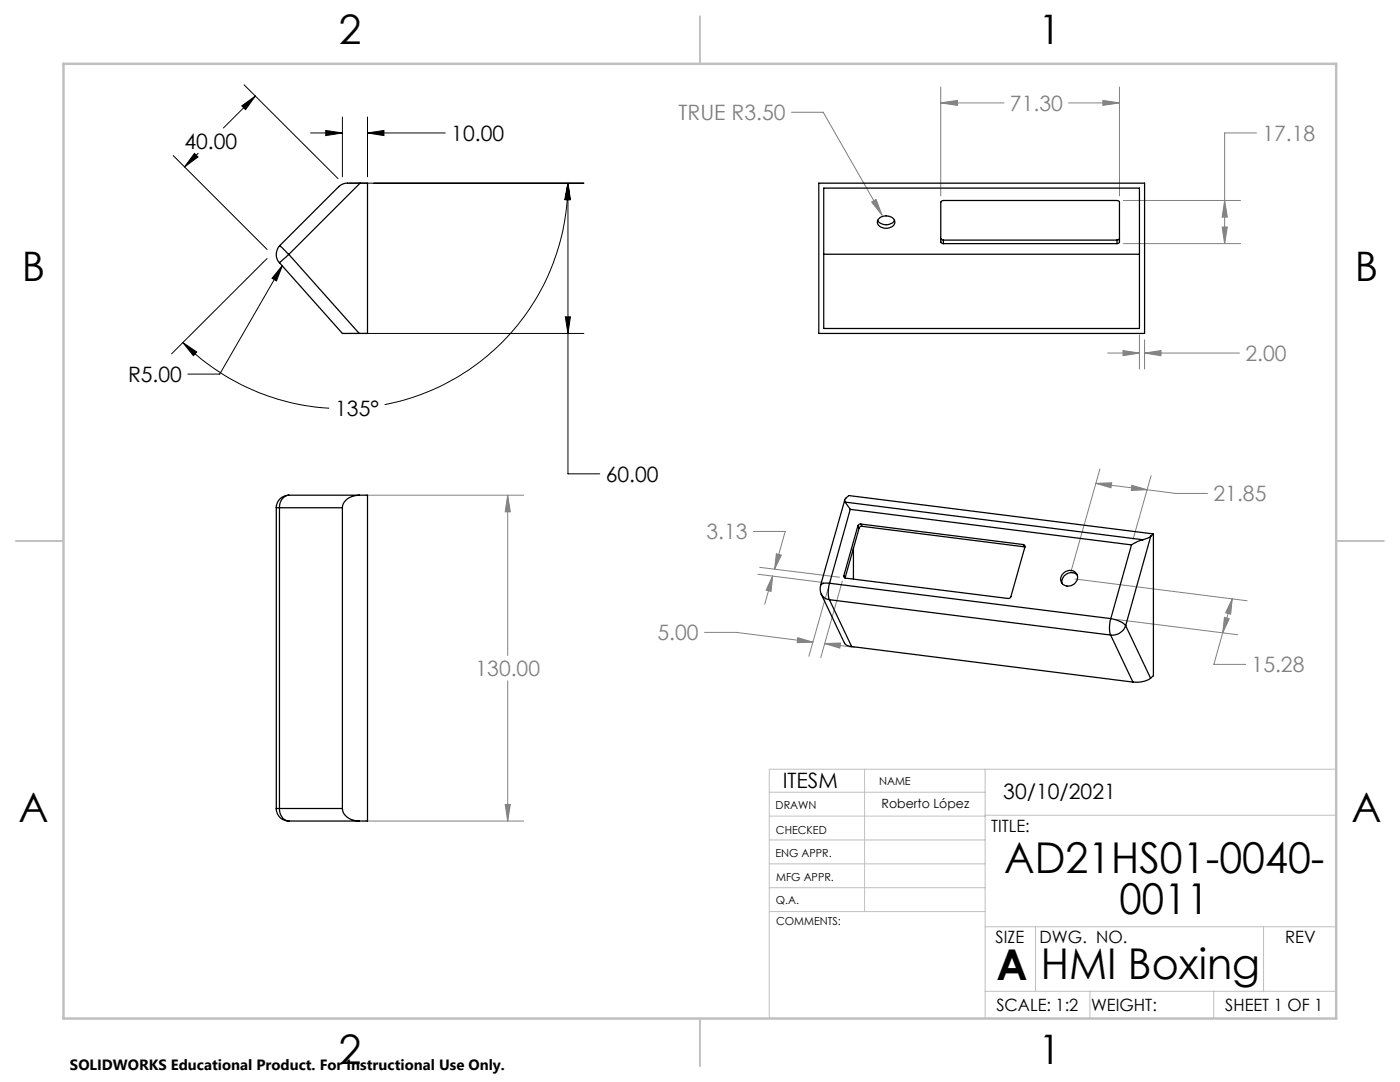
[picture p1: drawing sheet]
<svg xmlns="http://www.w3.org/2000/svg" width="279mm" height="216mm" viewBox="0 0 279 216" stroke-linecap="round" stroke-linejoin="round" font-family="sans-serif">
<g fill="none" stroke="#000" stroke-width=".2">
<path d="M48.7 16.9l18.8 18.7M51 19.2l-6.4 6.3M34.6 31l18.7 18.8M38.8 30.6l.7 .7-2.7 2zM39.5 30.6l-2.7 2.7M48.3 21.1l2.7-1.9-2 2.7zM62 26.5h6.3M65 26l3.3 .5-3.3 .6zM68.3 23.4v11.9M69.6 36.5h46.9M73.3 23.4v11.9M73.3 26.5h15.6"/>
<path d="M73.3 26.5l3.3-.5v1.1zM113.3 36.5l.5 3.3h-1zM113.3 36.5l.4 3.4-1-.1zM113.3 36.5a45 45 0 0 1-36.5 44.3M113.3 36.5v58h6.4M53.3 51.6l-19 19M56.4 53l-12.5 21.6h-6.4M56.4 53l-1.2 3.1-.9-.6zM36.5 68.4l2.8 1.8-.7 .8zM36.5 68.4a45.3 45.3 0 0 0 29.2 13.1M69.6 66.5h46.9M112.8 63.2h1l-.5 3.3z"/>
</g>
<g fill="none" stroke="#808080" stroke-width=".2">
<path d="M187.7 17.4v21.7M223.4 17.4v21.7M157.9 22.4h6.4l11.7 20.5M187.7 20.5l3.4-.5v1zM187.7 20.5h12.7M213.3 20.5h10.1M220.1 20l3.3 .5-3.3 .5zM250.8 26.5h-6.4v22.1M174 40.3l.8-.5 1.2 3.1zM224.2 40h23.4M224.2 48.6h23.4M243.9 45.3h1l-.5 3.3z"/>
<path d="M244.4 40l.5 3.3h-1zM221.1 70.4h6.3M224.1 70l3.3 .4-3.3 .6zM227.4 66.8v6.8M228.4 70.4l3.3-.4v1zM228.4 67.8v5.8M228.4 70.4h19M73 98.8h31.5M101.3 98.8l.5 3.3h-1zM101.3 98.8v32M218.7 96.4l3.2-.1-.2 1zM218.7 96.4l10.2 1.3"/>
<path d="M219.5 93.6l-5.8 20.7M225.9 96.8l3 .9-3.1 .2zM228.9 97.7l5.7 .8h6.4M229.7 94.9l-3.6 12.7M150.4 106h6.3l-2.1 7.6M151.2 114.6l13.2 1.6M151.6 113.2l16 2M154.2 114.9l-.3 3.1-1-.2zM154.2 114.9l-1.6 5.7M154.9 110.5l1 .3-1.3 2.8zM165.2 117.5l-3.8 13.5M168.1 116l-4.3 15.2"/>
<path d="M214.6 115.5l34.3 4.4M245.9 119.5l-.3 3.1-1-.3zM245.9 119.5l-3.6 13.1h6.3M101.3 135.9v27.9M140.6 126.2h6.4l15.2 1.9M159.2 127.2l3 .9-3.1 .1zM164.6 128.4l3.1-.1-.1 1zM164.6 128.4l5.9 .8M222.8 123.6l24.2 3M244.4 123.2l.9 .3-1.3 2.8zM73 163.8h31.5M100.8 160.5h1l-.5 3.3z"/>
</g>
<g fill="none" stroke="#c0c0c0" stroke-width=".2">
<path d="M153.5 158.1h43.1M172.5 153.5v28.4M196.6 153.5v49.7M266.7 153.5h-113.2v49.7M153.5 167.6h43.1M153.5 162.8h43.1M153.5 172.4h43.1M153.5 177.1h43.1M196.6 162.7h70.1M153.6 181.9h43M196.6 197.8h70.1M196.6 184.9h70.1"/>
<path d="M206.7 184.9v12.9M217.5 197.8v5.4M242.2 197.8v5.4M252.2 184.9v12.9"/>
</g>
<path d="M139.7 3.2v9.5M3.1 107.9h9.6M266.7 107.9h9.5M139.7 203.2v9.6" fill="none" stroke="#c0c0c0" stroke-width=".25"/>
<path d="M12.7 12.7h254v190.5h-254z" fill="none" stroke="#c0c0c0" stroke-width=".5"/>
<path d="M48.3 21.1l2.7-1.9-2 2.7zM38.8 30.6l.7 .7-2.7 2zM112.8 63.2h1l-.5 3.3zM113.3 36.5l.5 3.3h-1zM65 26l3.3 .5-3.3 .6zM73.3 26.5l3.3-.5v1.1zM36.5 68.4l2.8 1.8-.7 .8zM113.3 36.5l.4 3.4-1-.1zM56.4 53l-2.1 2.5 .9 .6z" fill="#000"/>
<path d="M224.1 70l3.3 .4-3.3 .6zM228.4 70.4l3.3-.4v1zM187.7 20.5l3.4-.5v1zM220.1 20l3.3 .5-3.3 .5zM244.4 40l.5 3.3h-1zM243.9 45.3h1l-.5 3.3zM174 40.3l2 2.6-1.2-3.1zM101.3 98.8l.5 3.3h-1zM100.8 160.5h1l-.5 3.3zM218.7 96.4l3.2-.1-.2 1zM225.9 96.8l3 .9-3.1 .2zM164.6 128.4l3.1-.1-.1 1zM159.2 127.2l3 .9-3.1 .1zM154.9 110.5l1 .3-1.3 2.8zM154.2 114.9l-.3 3.1-1-.2zM245.9 119.5l-.3 3.1-1-.3zM244.4 123.2l.9 .3-1.3 2.8z" fill="#808080"/>
<g fill="none" stroke="#000" stroke-width=".25">
<path d="M71.9 36.5h-1a5.1 5.1 0 0 0-3.1 .5l-12 12M71.9 36.5l-14.3 14.3M71.9 36.5h1.4v30h-1.6M163.4 36.5h65v30h-65zM164.4 37.5h63v28h-63zM55.8 52.4l12.5 14.1h3.4M55.8 49l1.8 1.8M55.8 49a2.52 2.52 0 0 0 0 3.4M57.6 50.8l-1.8 1.6M57.6 50.8l14.1 15.7M164.4 50.7h63M175.2 44a2.03 2.03 0 0 0 3.3 0"/>
<path d="M175.3 43.7a2.05 2.05 0 0 1 3.3 .4 1.64 1.64 0 0 1-2.4 1.4 1.12 1.12 0 0 1-.9-1.8zM187.7 47.6l.2 .2 .4 .1M188.3 48.6l-.4-.1-.2-.2v-7.9l.2-.3 .4-.1h34.8l.3 .3v8l-.5 .3M188.3 48.6h34.6M188.3 47.9v.7M188.3 47.9h34.6M222.9 47.9v.7M223.4 47.6l-.1 .2-.4 .1M57.6 98.8a2.52 2.52 0 0 0-2.5 2.5M57.6 98.8a2.25 2.25 0 0 0-1.8 2.5M57.6 98.8h15.7v65h-15.7M71.7 98.8a3 3 0 0 0-3.4 2.5"/>
<path d="M168.6 99.8l-4.8 17M55.1 101.3h.7M55.1 101.3v60M55.8 101.3v60M55.8 101.3h12.5M68.3 101.3v60M163.8 116.8l-.1 .9 .2 .9M163.9 118.6l4.7 9.8 .6 .4 .8 .2M163.9 118.6l.7 .7 .9 .4M165.5 119.7l56.2 7M165.5 119.7l4.5 9.3M165.6 116.4a5.2 5.2 0 0 0-.1 3.3"/>
<path d="M165.6 116.4a1.67 1.67 0 0 0-1.8 .4M165.6 116.4l56.1 7M168.4 114.8l.3 .5M168.7 100.2l1 1.4M168.7 100.2l-.1-.6 .8-.7 60.8 7.6M168.7 100.2l59.4 7.5M168.7 115.3h.1M169.7 101.6l-4.1 14.8M169.7 101.6l56.1 7.1M170.3 109.4v6.1M171.2 105l-2.8 9.8M171.2 105l.2 .4"/>
<path d="M171.4 105.4l-2.7 9.9M171.8 104.6l-.5 .1-.1 .3M171.8 104.6l32.4 4.1M171.8 104.6l.2 .4M172 105a.5 .5 0 0 0-.6 .4M172 105l32.4 4.1M204.2 108.7a.37 .37 0 0 1 .3 .4l-2.7 9.9a.5 .5 0 0 1-.6 .4l-32.5-4a.39 .39 0 0 1-.3-.6M204.2 108.7l.2 .4M204.4 109.1h.1M212.2 114.4a1.58 1.58 0 0 1 1.9-.5 1.58 1.58 0 0 1 .9 1.7 1.73 1.73 0 0 1-1.6 1.3 1.73 1.73 0 0 1-1.7-1.2l.1-.8zM215 114.8a1.82 1.82 0 0 0-2.1-.3 1.82 1.82 0 0 0-.9 2M225.8 108.7l-4.1 14.7"/>
<path d="M228.1 107.7l-1.1 .4-1.2 .6M229.7 107l-1.6 .7M229.7 107l-5.1 17.8M230.2 106.5l-.5 .5M230.2 106.5v28.3l-.6 .5M170 129l56.1 7.1M221.7 126.7l4.4 9.4M221.7 123.4l.7 .2a4.4 4.4 0 0 1 2.2 1.2M221.7 123.4a5.2 5.2 0 0 0 0 3.3M224.6 124.8a2.89 2.89 0 0 1-2.9 1.9M224.6 124.8l5 10.5M229.6 135.3a5.2 5.2 0 0 1-3.5 .8"/>
<path d="M55.1 161.3a2.51 2.51 0 0 0 2.5 2.5M55.1 161.3h.7M55.8 161.3a2.33 2.33 0 0 0 1.8 2.5M55.8 161.3h12.5M68.3 161.3a3 3 0 0 0 3.4 2.5"/>
</g>
<g font-size="8.5">
<text x="200.4" y="174.2">AD21HS01-0040-</text>
<text x="223.4" y="182.3">0011</text>
<text x="198.9" y="195.5">A</text>
<text x="207.7" y="195.4">HMI Boxing</text>
</g>
<g font-size="8.1">
<text x="67.6" y="8.9">2</text>
<text x="207.3" y="8.9">1</text>
<text x="4.4" y="56.2">B</text>
<text x="270.4" y="56.2">B</text>
<text x="3.7" y="164.1">A</text>
<text x="269.7" y="164.1">A</text>
<text x="67.6" y="212.4">2</text>
<text x="207.3" y="212.4">1</text>
</g>
<g font-size="4.2" fill="#808080">
<text x="135.4" y="24">TRUE R3.50</text>
<text x="201.6" y="22.1">71.30</text>
<text x="252" y="28.1">17.18</text>
<text x="248.6" y="72.1">2.00</text>
<text x="242.2" y="100">21.85</text>
<text x="141" y="107.6">3.13</text>
<text x="131.2" y="127.8">5.00</text>
<text x="94.9" y="134.9">130.00</text>
<text x="249.8" y="134.1">15.28</text>
</g>
<g font-size="4.2">
<text x="36.8" y="29.7">40.00</text>
<text x="90.1" y="28.1">10.00</text>
<text x="25.5" y="76.2">R5.00</text>
<text x="66.9" y="83">135°</text>
<text x="120.9" y="96.1">60.00</text>
<text x="156.2" y="157.2">ITESM</text>
<text x="200.2" y="159.5">30/10/2021</text>
</g>
<g font-size="3.4">
<text x="197.8" y="166">TITLE:</text>
<text x="198.7" y="188.1">SIZE</text>
<text x="207.5" y="188.1">DWG. NO.</text>
<text x="256.5" y="188.2">REV</text>
<text x="198.8" y="201.7">SCALE: 1:2</text>
<text x="217.7" y="201.8">WEIGHT:</text>
<text x="244.5" y="201.7">SHEET 1 OF 1</text>
</g>
<text font-size="3" x="14" y="213.5">SOLIDWORKS Educational Product. For Instructional Use Only.</text>
<text font-size="2.5" x="175.9" y="161.3">Roberto López</text>
<g font-size="2.2">
<text x="154.8" y="161.4">DRAWN</text>
<text x="175.4" y="156.6">NAME</text>
<text x="154.9" y="166.3">CHECKED</text>
<text x="154.8" y="171">ENG APPR.</text>
<text x="154.9" y="175.7">MFG APPR.</text>
<text x="154.9" y="180.4">Q.A.</text>
<text x="154.9" y="184.6">COMMENTS:</text>
</g>
</svg>
